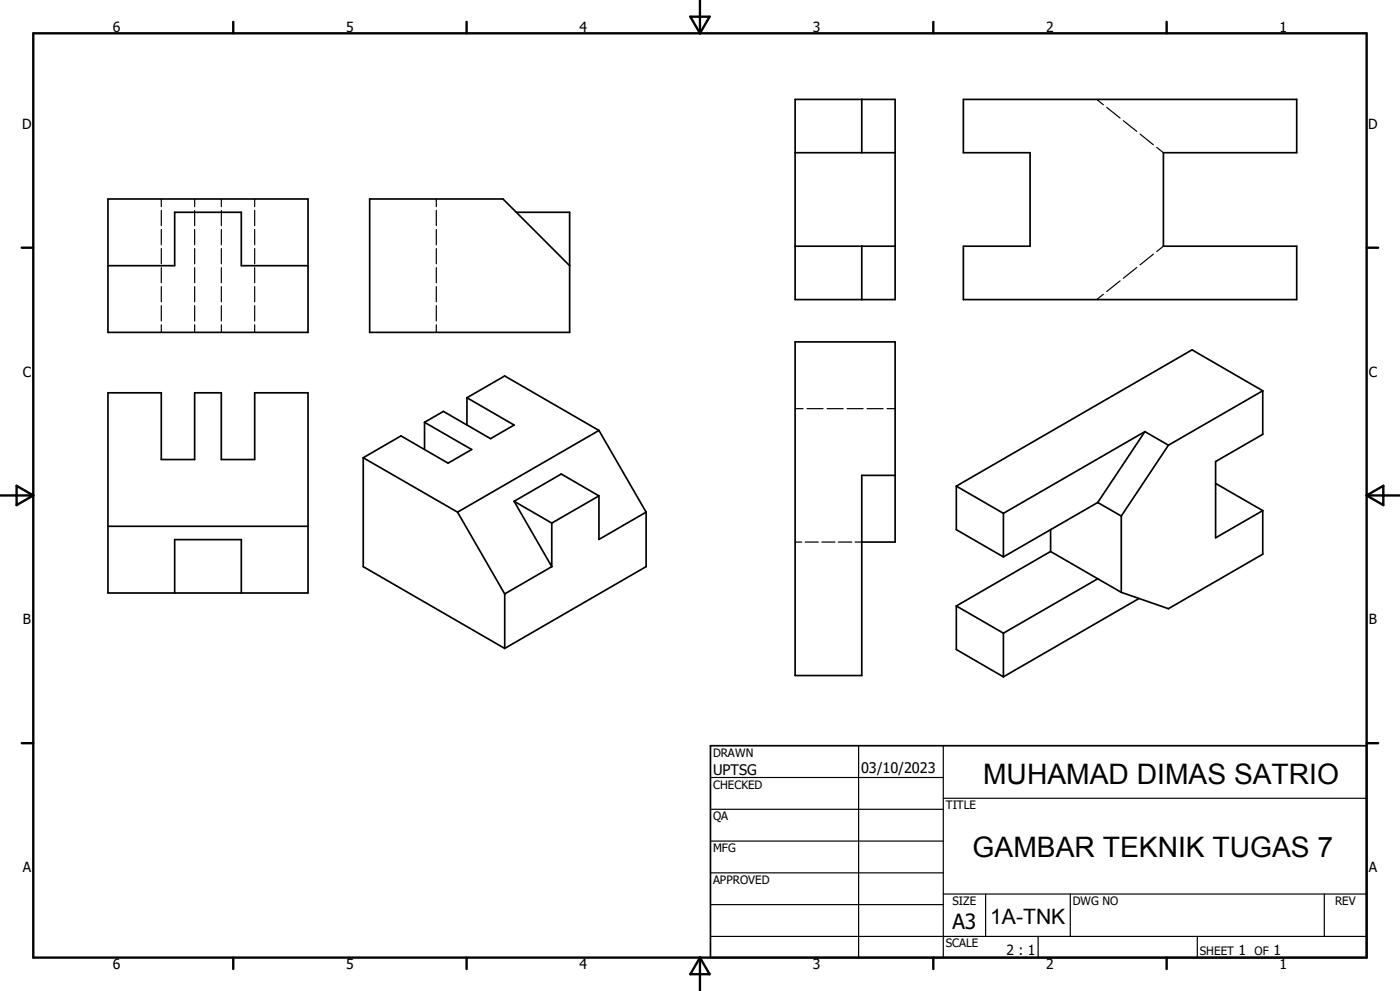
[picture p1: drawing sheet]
<svg xmlns="http://www.w3.org/2000/svg" width="420mm" height="297mm" viewBox="0 0 420 297" stroke-linecap="round" stroke-linejoin="round" font-family="sans-serif">
<g fill="none" stroke="#000" stroke-width=".36">
<path d="M329 29.8l2 1.6M332 32.2l4 3.2M337 36.2l4 3.2M48.4 59.6v2.3M58.4 59.6v2.3M66.4 59.6v2.3M76.4 59.6v2.3M130.9 59.6v2.3M342 40.2l4 3.2M347 44.2l2 1.6M48.4 63.1v4.5M48.4 68.8v4.6"/>
<path d="M48.4 74.5v4.6M58.4 63.1v4.5M58.4 68.8v4.6M58.4 74.5v4.6M66.4 63.1v4.5M66.4 68.8v4.6M66.4 74.5v4.6M76.4 63.1v4.5M76.4 68.8v4.6M76.4 74.5v4.6M130.9 63.1v4.5M130.9 68.8v4.6"/>
<path d="M130.9 74.5v4.6M346 76.2l-4 3.2M349 73.8l-2 1.6M48.4 80.2v4.6M48.4 85.9v4.6M48.4 91.6v4.6M48.4 97.3v2.3M58.4 80.2v4.6M58.4 85.9v4.6M58.4 91.6v4.6M58.4 97.3v2.3M66.4 80.2v4.6"/>
<path d="M66.4 85.9v4.6M66.4 91.6v4.6M66.4 97.3v2.3M76.4 80.2v4.6M76.4 85.9v4.6M76.4 91.6v4.6M76.4 97.3v2.3M130.9 80.2v4.6M130.9 85.9v4.6M130.9 91.6v4.6M130.9 97.3v2.3M331 88.2l-2 1.6"/>
<path d="M336 84.2l-4 3.2M341 80.2l-4 3.2M238.5 122.5h2.4M242.1 122.5h4.8M248.1 122.5h4.8M254.1 122.5h4.8M260.1 122.5h4.8M266.1 122.5h2.4M238.5 162.5h2M241.5 162.5h4M246.5 162.5h4M251.5 162.5h4"/>
<path d="M256.5 162.5h2M213.1 233h69.9M257.6 223.5v63.5M283 239.2h127M283 223.5v63.5M213.1 242.6h69.9M213.1 252.1h69.9M213.1 261.6h69.9M213.1 271.1h69.9M283 268h127M295.7 268v12.7M321.1 268v12.7"/>
<path d="M397.3 268v12.7M213.1 280.7h196.9M311.4 280.7v6.3M359.2 280.7v6.3"/>
</g>
<g fill="none" stroke="#000" stroke-width=".51">
<path d="M238.5 29.8h30v60h-30zM258.5 29.8v16M289 29.8h100v16h-40v28h40v16h-100v-16h20v-28h-20zM32.4 59.6h60v40h-60zM238.5 45.8h30M32.4 79.6h20v-16h20v16h20M154.9 63.6h16v36h-60v-40h40l20 20M238.5 73.8h30M258.5 73.8v16M32.4 117.7h16v20h10v-20h8v20h10v-20h16v60h-60zM140.1 119.2l14.1 8.2-7 4.1-14.2-8.2-5.6 3.3M140.1 119.2v8.2"/>
<path d="M140.1 119.2l11.3-6.5 28.3 16.3M378.8 117.1l-28.3 16.3M378.8 117.1v13.1l-14.1 8.1v22.9l14.1-8.2M378.8 117.1l-21.2-12.2-70.7 40.8M109 137.2v32.6l42.4 24.5M109 137.2l28.3 16.3M127.4 126.6l14.1 8.1-7.1 4.1-14.1-8.2-11.3 6.6M127.4 126.6v8.1M179.7 129l14.1 24.5M179.7 129l-42.4 24.5M343.5 129.4l-14.2 21.2M343.5 129.4l7 4"/>
<path d="M343.5 129.4l-42.5 24.5M350.5 133.4l-14.1 21.3M32.4 157.7h60M137.3 153.5l14.1 24.5M154.2 150.2l11.3 6.6M154.2 150.2l11.3 19.6M165.5 156.8v13M179.7 148.6v13.1l14.1-8.2M179.7 148.6l-11.3-6.5-14.2 8.1M179.7 148.6l-14.2 8.2M193.8 153.5v16.3l-42.4 24.5M268.5 142.5h-10v60h-20v-100h30v60h-10"/>
<path d="M286.9 145.7v13.1l14.1 8.1M286.9 145.7l14.1 8.2M301 153.9v13M315.2 158.8v6.5M329.3 150.6l7.1 4.1M329.3 150.6l-28.3 16.3M336.4 154.7v22.8M364.7 144.9l14.1 8.1M378.8 153v13.1l-28.3 16.3-14.1-4.9M52.4 177.7v-16h20v16M151.4 178v16.3M165.5 169.8l-14.1 8.2"/>
<path d="M315.2 165.3l-28.3 16.3M315.2 165.3l14.1 8.2M329.3 173.5l7.1 4M329.3 173.5l-28.3 16.3M341.7 179.4l-40.7 23.5M286.9 181.6v13.1l14.1 8.2M286.9 181.6l14.1 8.2M301 189.8v13.1M213.1 223.5h196.9v63.5h-196.9z"/>
</g>
<g fill="none" stroke="#000" stroke-width=".71">
<path d="M10 10h400v277h-400zM70 6.6v3.4M140 6.6v3.4M207.1 5h5.8l-2.9 5zM210 0v10M280 6.6v3.4M350 6.6v3.4M6.5 74.2h3.5M410 74.2h3.4M0 148.5h10M5 145.6l5 2.9-5 2.9zM410 148.5h10"/>
<path d="M410 148.5l5-2.9v5.8zM6.5 222.7h3.5M410 222.7h3.4M70 287v3.4M140 287v3.4M210 287v10M210 287l2.9 5h-5.8zM280 287v3.4M350 287v3.4"/>
</g>
<g font-size="8.5">
<text x="294.9" y="234.9">MUHAMAD DIMAS SATRIO</text>
<text x="291.8" y="256.9">GAMBAR TEKNIK TUGAS 7</text>
</g>
<g font-size="6.3">
<text x="285.7" y="278.5">A3</text>
<text x="297" y="277">1A-TNK</text>
</g>
<g font-size="4.4">
<text x="213.9" y="232.2">UPTSG</text>
<text x="258.3" y="231.6">03/10/2023</text>
</g>
<g font-size="4.2">
<text x="33.9" y="9.6">6</text>
<text x="103.8" y="9.6">5</text>
<text x="173.9" y="9.6">4</text>
<text x="243.8" y="9.6">3</text>
<text x="313.8" y="9.6">2</text>
<text x="383.8" y="9.6">1</text>
<text x="6.6" y="38.7">D</text>
<text x="410.4" y="38.7">D</text>
<text x="6.8" y="112.9">C</text>
<text x="410.6" y="112.9">C</text>
<text x="6.8" y="187.1">B</text>
<text x="410.6" y="187.1">B</text>
<text x="6.8" y="261.4">A</text>
<text x="410.6" y="261.4">A</text>
<text x="302" y="286.2">2 : 1</text>
<text x="371.5" y="286.2">1</text>
<text x="382" y="286.2">1</text>
<text x="33.9" y="290.4">6</text>
<text x="103.8" y="290.4">5</text>
<text x="173.9" y="290.4">4</text>
<text x="243.8" y="290.4">3</text>
<text x="313.8" y="290.4">2</text>
<text x="383.8" y="290.4">1</text>
</g>
<g font-size="3.5">
<text x="213.9" y="226.8">DRAWN</text>
<text x="213.9" y="236.3">CHECKED</text>
<text x="213.9" y="245.9">QA</text>
<text x="283.7" y="242.5">TITLE</text>
<text x="213.9" y="255.4">MFG</text>
<text x="213.9" y="264.9">APPROVED</text>
<text x="285.7" y="271.3">SIZE</text>
<text x="321.8" y="271.3">DWG NO</text>
<text x="400.5" y="271.2">REV</text>
<text x="283.7" y="284">SCALE</text>
<text x="359.9" y="286.2">SHEET</text>
<text x="376.4" y="286.2">OF</text>
</g>
</svg>
